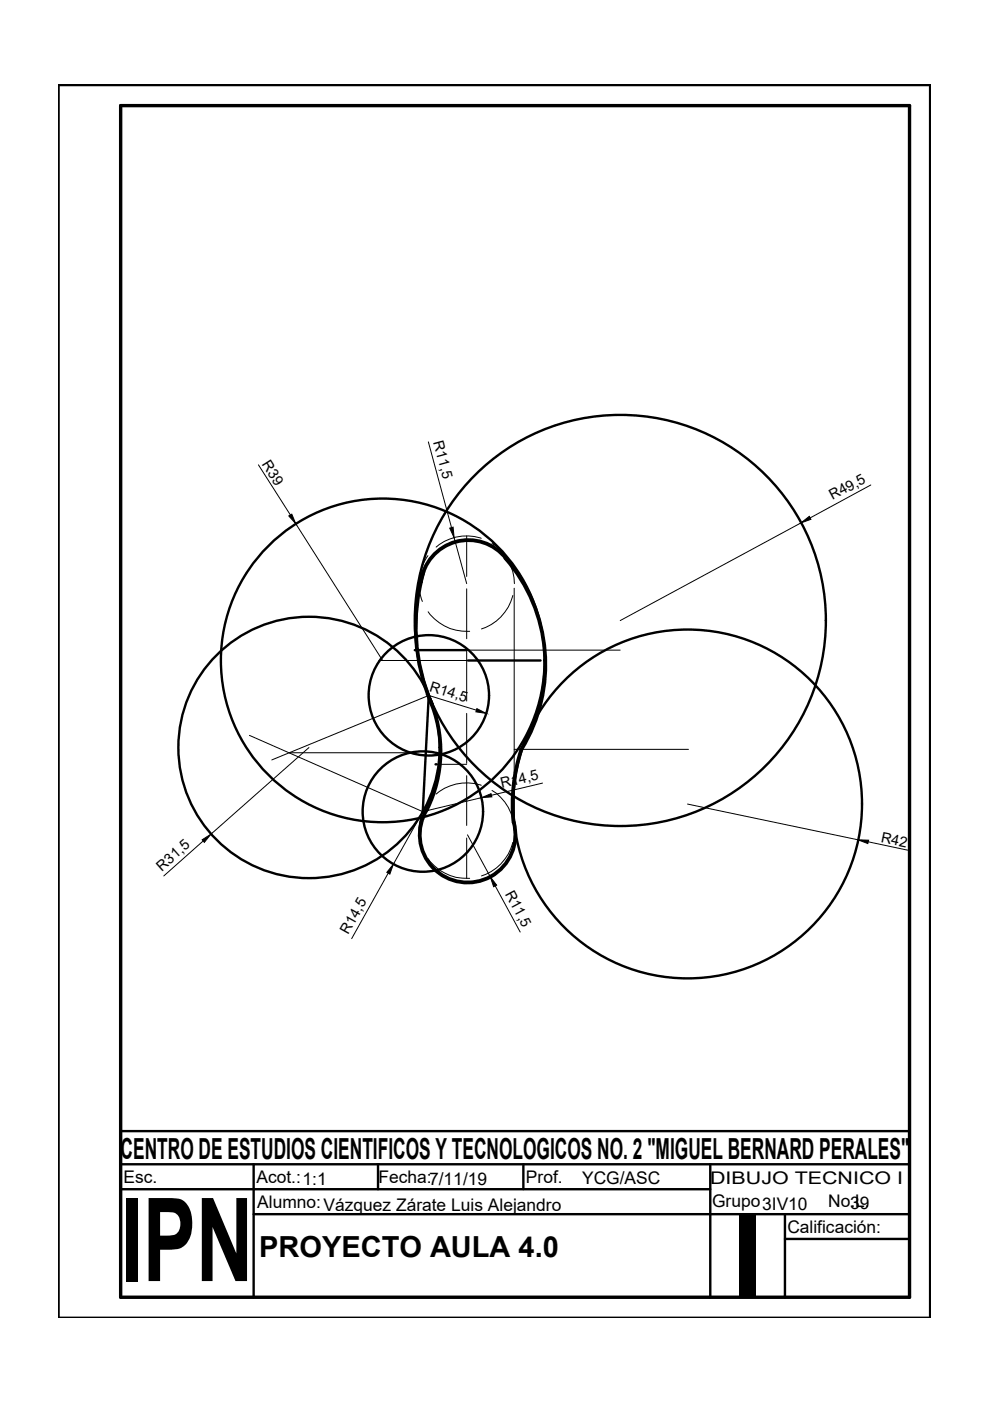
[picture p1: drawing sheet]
<svg xmlns="http://www.w3.org/2000/svg" width="210mm" height="297mm" viewBox="0 0 210 297" stroke-linecap="round" stroke-linejoin="round" font-family="sans-serif">
<g fill="none" stroke="#000" stroke-width=".21">
<path d="M90.7 117.8a10.1 10.1 0 0 0-1.2 9.7M98.9 113.6v8.6M102 114.1a9.9 9.9 0 0 0-9.5 1.9M104.3 115.2a10 10 0 0 1 4.8 8.5M90.8 129.7a10.1 10.1 0 0 0 8.8 4.2M98.9 124.8v10.6M98.9 138v10.6M108.7 126.2a10.1 10.1 0 0 1-6.6 7.2M98.9 151.3v10.5M90.7 170.2a10.1 10.1 0 0 0-1.2 9.7M98.9 164.5v10.5M98.9 177.7v8.6"/>
<path d="M102 166.5a9.9 9.9 0 0 0-9.5 1.9M104.3 167.6a10 10 0 0 1 4.8 8.5M108.7 178.6a10.1 10.1 0 0 1-6.6 7.1M90.8 182.1a10.1 10.1 0 0 0 8.8 4.1"/>
</g>
<g fill="none" stroke="#000" stroke-width=".21">
<path d="M54.8 98.6l6.8 10.6M90.8 93.7l4.9 18.1M62.7 111l18.4 29M96.3 114l2.6 9.7M169.8 110.9l-38.3 20.7M184.6 102.8l-12.8 7M87.9 137.8h43.6M109 124.7v50.4M52.9 155.9l36.7 16.2M61.4 159.6h25.6M65.5 158.5l-20.8 18.4M80.3 140h34.3"/>
<path d="M90.4 147.3l10.6 3.3M90.9 147.4l-33.3 13.7M109 158.9h37M43.1 178.3l-8.4 7.4M89.6 172.1l-6.2 11.1M92.3 162.1h6.6M99.1 177l4.8 8.9M102.1 169.1l-12.5 3M115 166l-10.8 2.6M145.8 170.5l36.1 7.6M184.1 178.5l8.4 1.8M82.3 185.1l-7.7 13.9"/>
<path d="M105 187.8l5.3 9.8"/>
</g>
<circle cx="92.3" cy="162.1" r=".25" fill="#000"/>
<g fill="none" stroke="#000" stroke-width=".51">
<path d="M12.4 18h184.8v261.4h-184.8zM87.9 137.8h11M90.9 147.4l-1.3 24.7M99.2 140h15.4"/>
<circle cx="131.5" cy="131.6" r="43.6"/>
<circle cx="65.5" cy="158.5" r="27.7"/>
<circle cx="81.1" cy="140" r="34.3"/>
<circle cx="90.9" cy="147.4" r="12.8"/>
<circle cx="89.7" cy="172.1" r="12.8"/>
<circle cx="145.8" cy="170.5" r="37"/>
</g>
<!-- layer: Cuadro de datos -->
<path d="M25.6 239.8h167.2v35.2h-167.2zM25.6 246.8h167.2M25.6 252.1h125M53.8 246.8v28.2M53.8 257.4h139M80.2 246.8v5.3M111 246.8v5.3M150.6 246.8v28.2M166.4 257.4v17.6M166.4 262.7h26.4" fill="none" stroke="#000" stroke-width=".51"/>
<!-- layer: Margen -->
<path d="M25.6 22.4h167.2v252.6h-167.2z" fill="none" stroke="#000" stroke-width=".72"/>
<!-- layer: LINEA CONTINUA GRUESA -->
<path d="M107.2 118.3a34.3 34.3 0 0 1 3.3 40.6 37.2 37.2 0 0 0-1.6 15.5M107.3 118.4a10.1 10.1 0 0 0-10.7-3.5 10.1 10.1 0 0 0-7.4 8.5M89.8 121.2a41.8 41.8 0 0 0 1.8 28.2M91.1 148.3a27.6 27.6 0 0 1-1.1 24.3 10.1 10.1 0 0 0 8.2 14.5 10.1 10.1 0 0 0 10.7-12.7" fill="none" stroke="#000" stroke-width=".8"/>
<path d="M61.2 109.4l.7-.4 .8 2zM95.3 112l.8-.2 .2 2.2zM169.8 110.9l1.8-1.4 .3 .6zM101.1 150.2l2 1.1-2.2-.4zM42.9 178.1l1.8-1.2-1.4 1.7zM102.1 169.1l2-.8 .2 .7zM181.9 178.1h2.3l-.2 .8zM83.4 183.2l-.8 2.1-.6-.3zM103.9 185.9l1.4 1.8-.6 .3z" fill="#000" stroke="#000" stroke-width=".21"/>
<g font-size="24.6">
<text x="25.6" y="271.6">IPN</text>
<text x="155" y="275">I</text>
</g>
<g font-size="6.1">
<text x="25.6" y="245.7">CENTRO DE ESTUDIOS CIENTIFICOS Y TECNOLOGICOS NO. 2 &quot;MIGUEL BERNARD PERALES&quot;</text>
<text x="55" y="266.5">PROYECTO AULA 4.0</text>
</g>
<g font-size="3.7">
<text x="26.2" y="250.9">Esc.</text>
<text x="54.4" y="250.9">Acot.:1:1</text>
<text x="80.3" y="250.7">Fecha:7/11/19</text>
<text x="111.5" y="250.7">Prof.</text>
<text x="123.4" y="251">YCG/ASC</text>
<text x="150.6" y="251.1">DIBUJO TECNICO I</text>
<text x="54.5" y="256">Alumno:Vázquez Zárate Luis Alejandro</text>
<text x="151" y="255.9">Grupo3IV10</text>
<text x="175.6" y="255.9">No.L.</text>
<text x="180.2" y="256.4">39</text>
<text x="166.9" y="261.5">Calificación:</text>
</g>
<g font-size="3.1">
<text x="91.8" y="93.7" transform="rotate(75 91.8 93.7)">R11,5</text>
<text x="55.4" y="98.5" transform="rotate(58 55.4 98.5)">R39</text>
<text x="176.5" y="106.1" transform="rotate(-28 176.5 106.1)">R49,5</text>
<text x="90.9" y="146.4" transform="rotate(17 90.9 146.4)">R14,5</text>
<text x="106.4" y="167.1" transform="rotate(-13 106.4 167.1)">R14,5</text>
<text x="186.7" y="178.5" transform="rotate(12 186.7 178.5)">R42</text>
<text x="34.3" y="184.8" transform="rotate(-41 34.3 184.8)">R31,5</text>
<text x="107" y="189.6" transform="rotate(62 107 189.6)">R11,5</text>
<text x="73.8" y="198.2" transform="rotate(-61 73.8 198.2)">R14,5</text>
</g>
</svg>
